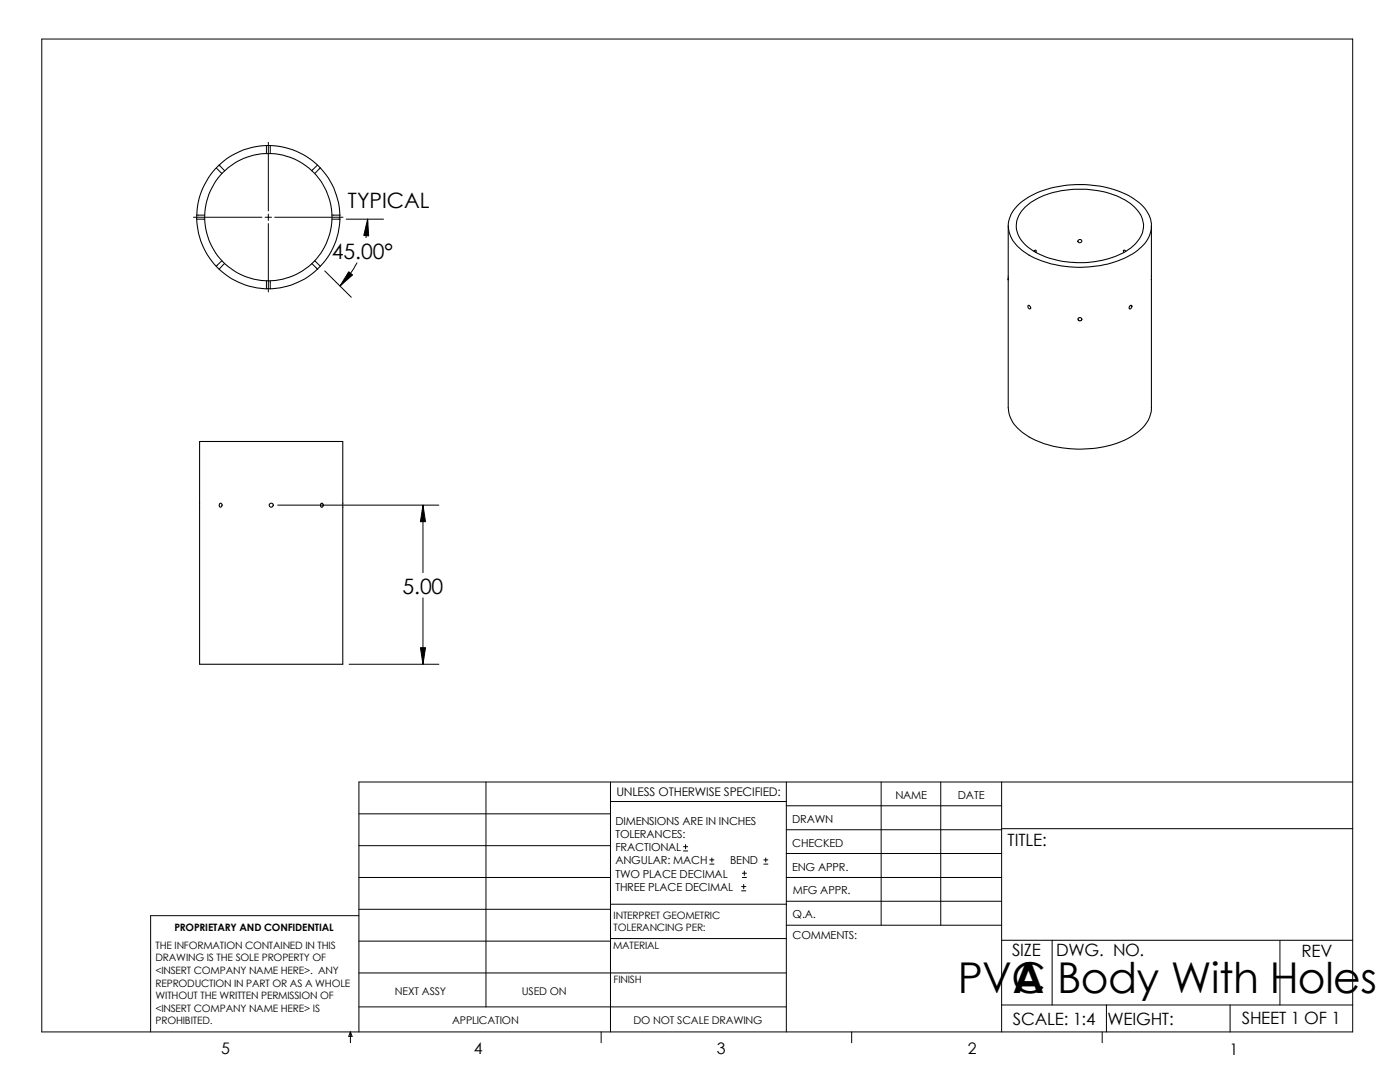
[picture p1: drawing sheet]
<svg xmlns="http://www.w3.org/2000/svg" width="279mm" height="216mm" viewBox="0 0 279 216" stroke-linecap="round" stroke-linejoin="round" font-family="sans-serif">
<g fill="none" stroke="#000" stroke-width=".2">
<path d="M8.3 7.8h261.7v198.1h-261.7zM43.2 33.5l1.1 1.1M43.7 32.9l1.1 1.2M53.2 29v1.6M53.6 28.4v13.7M53.9 29v1.6M63.4 32.9l-1.2 1.2M63.9 33.5l-1.1 1.1M38.6 43.3h13.7M39.3 42.9h1.6M39.3 43.7h1.6M44.3 52l-1.1 1.1"/>
<path d="M44.8 52.6l-1.1 1.1M52.9 43.3h1.3M53.2 56v1.6M53.6 42.7v1.3M53.6 44.6v13.7M53.9 56v1.6M54.8 43.3h13.7M62.2 52.6l1.2 1.1M62.8 52l1.1 1.1M64.8 54.1l5.3 5.2M66.3 42.9h1.5M66.3 43.7h1.5"/>
<path d="M69.1 43.7h7.4M69.6 54.2l.8 .7-2.5 2.2zM71.2 52.5a18.4 18.4 0 0 1-3.3 4.6M73.4 43.7l.2 3.4-1-.1zM73.4 43.7l-.4 3.7M55.4 100.8h32.2M84.4 100.8l.5 3.3h-1zM84.4 100.8v13.5M84.4 119.3v13.2M69.7 132.5h17.9M83.9 129.2h1l-.5 3.3zM97 156v44.9"/>
<path d="M121.8 159.9h35.1M121.8 156v49.9M156.9 156v49.9M175.9 156v28.6M187.7 156v28.6M199.9 156v49.9M270 156h-198.4v49.9M71.6 162.4h50.2M71.6 175.1h50.2M71.6 168.7h50.2M136.4 169.8h.8M136.4 169h.8"/>
<path d="M136.8 168.5v.9M141.6 172.4h.9M141.6 171.6h.9M142.1 171.2v.8M148 177.8h.8M148 176.9h.8M148.2 175.1h.8M148.2 174.2h.8M148.4 176.5v.8M148.5 173.8v.9M152.4 172.4h.8M152.4 171.6h.8"/>
<path d="M152.8 171.2v.8M156.9 179.8h43M156.9 175.1h43M156.9 170.3h43M156.9 165.6h43M156.9 160.8h43M199.9 165.4h70.1M71.6 194.1h85.3M71.6 182.7h-41.5v23.2M71.6 181.4h50.2M71.6 187.8h50.2M121.8 180.4h35.1"/>
<path d="M121.8 187.3h35.1M156.9 184.6h43M199.9 187.6h70.1M210 187.6v12.9M255.4 187.6v12.9M69.9 205.9l.4 .9h-.7zM69.9 205.9v2.2M71.6 200.9h85.3M120 205.9v2.2M170 205.9v2.2M199.9 200.5h70.1M220 205.9v2.2"/>
<path d="M220.8 200.5v5.4M245.5 200.5v5.4"/>
</g>
<g fill="none" stroke="#000" stroke-width=".21">
<path d="M43.7 32.9h.1M63.9 33.5h.1M39.2 42.9h.1M39.2 43.7h.1M43.2 53.1h.1M53.2 57.6h.1M53.9 57.6h.1M63.4 53.7h.1M67.8 42.9h.1M67.8 43.7h.1M201.2 45.1v10.7v-.3M203 41.1a16.9 16.9 0 0 1 11.1-4.2 19.5 19.5 0 0 1 13.2 3.5 5.5 5.5 0 0 1 .9 8.5 15.8 15.8 0 0 1-10.1 4.3 20.9 20.9 0 0 1-13.7-3 6 6 0 0 1-2.9-6.6l.6-1.3z"/>
<path d="M204.6 41.4a14.9 14.9 0 0 1 9.3-3.6 22.8 22.8 0 0 1 7 .6 10.7 10.7 0 0 1 6.9 4.7 4.9 4.9 0 0 1-1.7 6 17 17 0 0 1-11.9 3.3 15 15 0 0 1-9.8-3.8 4.8 4.8 0 0 1 .2-7.2zM206.3 50.2l.4-.3 .1 .5M224.7 50.2l-.2-.2h-.3l.1 .4M229.8 45.1v36.3a6.8 6.8 0 0 1-3.8 5.6 22.3 22.3 0 0 1-17.6 1.6 11.4 11.4 0 0 1-6.5-4.8l-.5-1.3-.2-1.1v-25.6M205.2 61l.1-.1a.38 .38 0 0 1 .4 .3 .38 .38 0 0 1-.2 .4l-.3-.2zM225.5 61h.1a.21 .21 0 0 1 .3 0 .21 .21 0 0 1-.1 .3l-.2 .3h-.2l-.1-.3zM39.8 88.1h28.6v44.4h-28.6zM43.8 100.6a.33 .33 0 0 1 .4 0 .33 .33 0 0 1 .1 .4 .33 .33 0 0 1-.5 .1zM64 100.5l.3-.1a.38 .38 0 0 1 .2 .5 .38 .38 0 0 1-.5 .2z"/>
<circle cx="53.5" cy="43.4" r="12.7"/>
<circle cx="53.6" cy="43.3" r="14.3"/>
<circle cx="215.5" cy="48.1" r=".37"/>
<circle cx="215.5" cy="63.7" r=".37"/>
<circle cx="54.1" cy="100.8" r=".4"/>
</g>
<path d="M69.6 54.2l.8 .7-2.5 2.2zM73.4 43.7l.2 3.4-1-.1zM84.4 100.8l.5 3.3h-1zM83.9 129.2h1l-.5 3.3z" fill="#000"/>
<g font-size="8.5">
<text x="191.1" y="198.1">PVC Body With Holes</text>
<text x="202.1" y="198.2">A</text>
</g>
<g font-size="4.2">
<text x="69.4" y="41.5">TYPICAL</text>
<text x="66.2" y="51.6">45.00°</text>
<text x="80.3" y="118.4">5.00</text>
</g>
<g font-size="3.4">
<text x="201.1" y="168.8">TITLE:</text>
<text x="202" y="190.8">SIZE</text>
<text x="210.8" y="190.8">DWG. NO.</text>
<text x="259.8" y="191">REV</text>
<text x="202.1" y="204.4">SCALE: 1:4</text>
<text x="221" y="204.5">WEIGHT:</text>
<text x="247.8" y="204.4">SHEET 1 OF 1</text>
</g>
<g font-size="3.2">
<text x="44.2" y="210.4">5</text>
<text x="94.6" y="210.3">4</text>
<text x="143" y="210.4">3</text>
<text x="193.2" y="210.4">2</text>
<text x="245.4" y="210.6">1</text>
</g>
<text font-size="2.4" x="123" y="158.9">UNLESS OTHERWISE SPECIFIED:</text>
<g font-size="2.2">
<text x="178.7" y="159.4">NAME</text>
<text x="191.2" y="159.4">DATE</text>
<text x="122.8" y="164.5">DIMENSIONS ARE IN INCHES</text>
<text x="122.8" y="167.2">TOLERANCES:</text>
<text x="158.1" y="164.2">DRAWN</text>
<text x="122.8" y="169.8">FRACTIONAL</text>
<text x="122.8" y="172.5">ANGULAR: MACH</text>
<text x="145.7" y="172.5">BEND</text>
<text x="158.1" y="173.7">ENG APPR.</text>
<text x="158.1" y="169.1">CHECKED</text>
<text x="122.8" y="177.8">THREE PLACE DECIMAL</text>
<text x="122.8" y="175.1">TWO PLACE DECIMAL</text>
<text x="158.2" y="178.5">MFG APPR.</text>
<text x="158.2" y="183.2">Q.A.</text>
<text x="158.2" y="187.4">COMMENTS:</text>
</g>
<g font-size="2.1">
<text x="78.8" y="198.5">NEXT ASSY</text>
<text x="104.1" y="198.5">USED ON</text>
<text x="90.2" y="204.3">APPLICATION</text>
<text x="126.4" y="204.3">DO NOT SCALE DRAWING</text>
</g>
<g font-size="2">
<text x="34.8" y="185.7">PROPRIETARY AND CONFIDENTIAL</text>
<text x="122.5" y="185.8">TOLERANCING PER:</text>
<text x="122.5" y="183.3">INTERPRET GEOMETRIC</text>
<text x="31" y="189.3">THE INFORMATION CONTAINED IN THIS</text>
<text x="31" y="191.8">DRAWING IS THE SOLE PROPERTY OF</text>
<text x="122.3" y="189.4">MATERIAL</text>
<text x="31" y="194.3">&lt;INSERT COMPANY NAME HERE&gt;. ANY</text>
<text x="31" y="196.8">REPRODUCTION IN PART OR AS A WHOLE</text>
<text x="122.4" y="196.2">FINISH</text>
<text x="31" y="199.3">WITHOUT THE WRITTEN PERMISSION OF</text>
<text x="31" y="201.9">&lt;INSERT COMPANY NAME HERE&gt; IS</text>
<text x="31" y="204.4">PROHIBITED.</text>
</g>
</svg>
